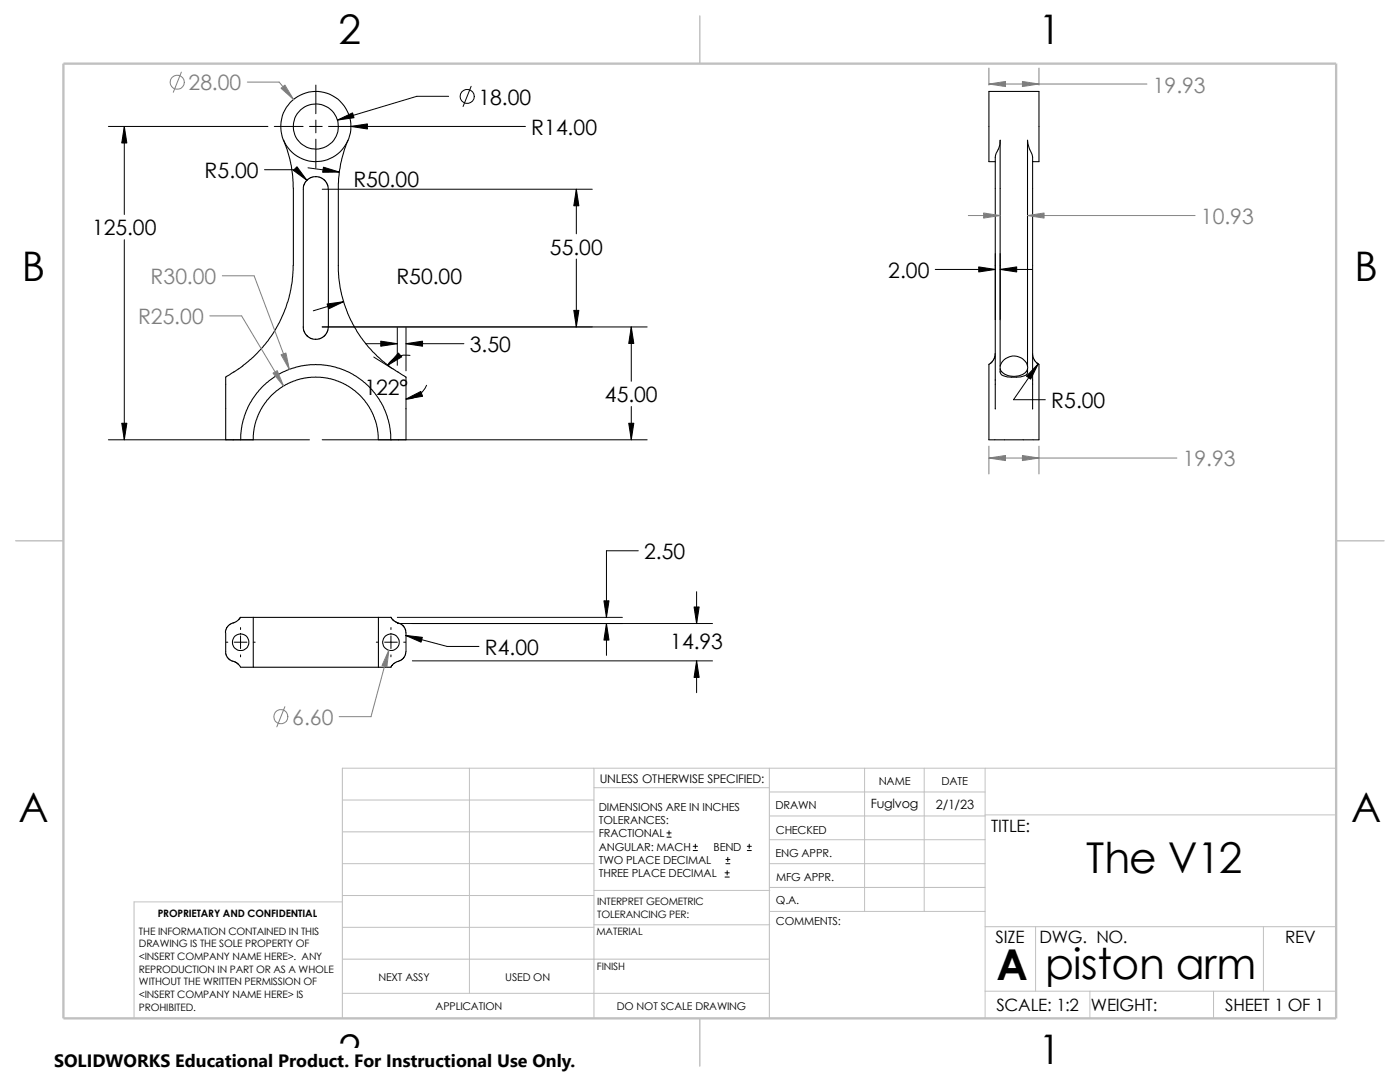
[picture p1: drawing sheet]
<svg xmlns="http://www.w3.org/2000/svg" width="279mm" height="216mm" viewBox="0 0 279 216" stroke-linecap="round" stroke-linejoin="round" font-family="sans-serif">
<g fill="none" stroke="#c0c0c0" stroke-width=".2">
<path d="M68.3 159.6h50.2M93.7 153.3v44.9M118.5 153.3v49.9M118.5 157.2h35M153.5 153.3v49.9M153.5 158h43.1M172.6 153.3v28.6M184.4 153.3v28.6M196.6 153.3v49.9M266.7 153.3h-198.4v49.9M68.3 178.7h50.2M68.3 172.3h50.2"/>
<path d="M68.3 180h-41.5v23.2M68.3 166h50.2M118.5 177.7h35.1M153.5 167.6h43.1M153.5 162.8h43.1M153.5 172.3h43.1M153.5 177.1h43.1M196.6 162.6h70.1M68.3 198.2h85.2M68.3 191.4h85.2M68.3 185h50.2M118.5 184.5h35.1"/>
<path d="M153.6 181.9h43M196.6 197.8h70.1M196.6 184.9h70.1M206.7 184.9v12.9M217.5 197.8v5.4M242.2 197.8v5.4M252.1 184.9v12.9"/>
</g>
<path d="M139.7 3.2v9.5M3.1 107.9h9.6M266.7 107.9h9.5M139.7 203.2v9.5" fill="none" stroke="#c0c0c0" stroke-width=".21"/>
<path d="M12.7 12.7h254v190.5h-254z" fill="none" stroke="#c0c0c0" stroke-width=".47"/>
<g fill="none" stroke="#000" stroke-width=".21">
<path d="M56.6 27.9l.9 2.7a26.4 26.4 0 0 1 1 7v15.4l-.3 3.9a25.3 25.3 0 0 1-10.6 16.7M67.5 37.6l.1 17.5a25 25 0 0 0 10 17.9M69.5 28l-.9 2.3a22.8 22.8 0 0 0-1.1 7.3M198.6 32.3h-1.2v-14.1h9.9v14.1h-1.2M47.6 73.6l-2.6 1.6v12.6h5.5l.2-2.3 .8-2.7 1.2-2.1 1.4-1.7 1.6-1.4 2.4-1.4 2-.6 2.9-.4 2.9 .4 2 .6 1.7 .9 2.2 1.7 1.4 1.6 1.3 2.4 .7 2 .3 2.9M60.5 65.2l.2 .9 .6 1 .8 .5 .9 .1 .9-.1 .8-.5 .7-1 .1-.9v-27.4l-.1-1-.5-.7-1-.7-.9-.2-.9 .2-.8 .5-.5 .6-.3 .8v27.9M77.6 73l3.4 2.2v12.6h-3M199.6 73a2.86 2.86 0 0 1 2.7-2 2.86 2.86 0 0 1 2.8 2M199.6 73.6a3.2 3.2 0 0 0 4.3 1.2l.9-.6 .3-.6M199.6 73v.6M199.6 73v-45a7.5 7.5 0 0 1-.9 3l-.1 50.6M205.1 73v-45l.3 1.4 .4 1.1a15.8 15.8 0 0 1 .3 4.8v46.3"/>
<path d="M205.1 73.6a1.34 1.34 0 0 1-1.5 1.6 8.4 8.4 0 0 1-3.4-.2 1.29 1.29 0 0 1-.6-1.4M205.1 73v.6M206.1 70.6v.5l.3 .7 .9 .9v15.1h-9.9v-15.1l.4-.3 .5-.6 .3-1.2M48 87.7l.3-2.7 .8-3 1.2-2.3 1.3-1.8 1.1-1 2.3-1.8 2.3-1.2 3-.9 2.7-.3 2.7 .3 3 .9 2.3 1.2 2.4 1.8 1 1 1.3 1.8 1.2 2.3 .9 3 .2 2.8M75.5 87.8h2.5M45 126.3v4.1l.5 1 .4 .3 1.3 .5 .8 .9h2.5M46.5 124.3l-.4 .1-.6 .5-.4 .7-.1 .7M50.5 123.2h-2.5l-.7 .8-.8 .3M50.5 123.2v9.9M50.5 123.2h25M50.5 133.1h25M75.5 123.2v9.9"/>
<path d="M75.5 123.2h2.5M78 123.1l.5 .7 1 .5M79.5 124.3l.8 .5 .6 .9 .1 4.3M81 130l-.1 .7-.3 .5-.6 .6-1.4 .6-.6 .7h-2.5"/>
<circle cx="63" cy="25.2" r="4.5"/>
<circle cx="63" cy="25.3" r="7"/>
<circle cx="48" cy="128.2" r="1.66"/>
<circle cx="78" cy="128.2" r="1.66"/>
</g>
<g fill="none" stroke="#000" stroke-width=".2">
<path d="M63 17v5.7M89.5 19.2h-6.3l-15.8 4.8M94 17.2l-1.6 4.1M21.6 25.2h31.9M24.8 25.2v17.6M52.8 33.9h6.3l2.2 2.1M54.7 25.2h5.8M61.5 33.5l6.2 .8M61.8 25.2h2.5M63 24v2.5M63 27.8v5.7M64.3 37.8h53.9"/>
<path d="M65.6 25.2h39.3M115 37.8v8.9M24.8 47.8v40M115 51.7v13.5M186.6 53.8h12M198.6 50.6v13.2M199.6 53.8h6.4M199.6 50.6v13.2M64.3 65.2h64.9M68.6 60.2l-6.1 1.8M72.9 68.6h6.4M74.6 71.2l3.6 2.3"/>
<path d="M79.3 65.4v7.5M81 68.6h11.6M81 65.4v8.6M81.8 70.9a4.5 4.5 0 0 0-4.5 2M85.1 76.9a4.5 4.5 0 0 1-4.1 2.7M126 65.2v10.9M207.2 72.6l-4.9 7.2h6.3M21.6 87.8h40.2M64.3 87.8h64.9M126 81.1v6.7M127.4 109.9h-6.4v13.3M139 118.1v6.3"/>
<path d="M45.1 128.1h.4M46.7 128.1h2.6M48 125.2v.4M48 126.9v2.5M48 130.7v.4M50.5 128.1h.4M75.1 128.1h.4M76.8 128.1h2.5M78 125.2v.4M78 126.9v2.5M78 130.7v.4M79.3 124.4h62.9"/>
<path d="M79.3 123.2h44.9M80.6 128.1h.3M80.9 126.8l8.3 2.2h6.4M82.3 131.9h59.9M121 124.4v6.4M139 131.9v6.3M133.1 167h.8M133.1 166.2h.8M133.5 165.8v.8M138.3 169.7h.9M138.3 168.9h.9M138.8 168.4v.9"/>
<path d="M144.7 175h.8M144.7 174.2h.8M144.9 172.3h.8M144.9 171.5h.8M145.1 173.7v.9M145.2 171.1v.8M149.1 169.7h.8M149.1 168.9h.8M149.5 168.4v.9"/>
<circle cx="93.3" cy="19.2" r="1.4"/>
</g>
<g fill="none" stroke="#808080" stroke-width=".2">
<path d="M36.2 14.4l-1.6 4M49.4 16.4h6.3l2.9 3.5M197.4 13.6v3.4M197.4 16.8h31.5M207.3 13.6v3.4M44.4 55h6.3l7 18.7M193.3 43h6.3M205.1 43h33.4M41.9 63h6.3l8.4 14M197.4 91.4h37.5M197.4 89v5.6M207.3 89v5.6"/>
<path d="M77.6 129.8l-3.6 13.2h-6.3M56.9 141l-1.7 4"/>
<circle cx="35.4" cy="16.4" r="1.41"/>
<circle cx="56" cy="143" r="1.41"/>
</g>
<g fill="#808080" stroke="#808080" stroke-width=".2">
<path d="M197.4 16.8l3.3-.5v1z"/>
<path d="M204 16.3l3.3 .5-3.3 .5z"/>
<path d="M197.4 91.4l3.3-.5v1z"/>
<path d="M204 90.9l3.3 .5-3.3 .5z"/>
<path d="M205.1 43l3.3-.5v1z"/>
<path d="M196.3 42.5l3.3 .5-3.3 .5z"/>
<path d="M56.1 70.8l1-.4 .6 3.3z"/>
<path d="M54.5 74.5l.8-.5 1.3 3z"/>
<path d="M56.1 17.6l.8-.6 1.7 2.9z"/>
<path d="M77.6 129.8l-.4 3.3-1-.3z"/>
</g>
<g fill="#000" stroke="#000" stroke-width=".2">
<path d="M24.8 25.2l.5 3.3h-1zM58.5 34l.8-.7 2 2.7zM67.4 24l3-1.5 .3 1zM64.6 33.4l3.1 .9-3.3 .1zM70 25.2l3.3-.5v1zM115 37.8l.5 3.3h-1zM195.3 53.3l3.3 .5-3.3 .5zM199.6 53.8l3.3-.5v1zM65.3 60.7l3.3-.5-3 1.4zM79.5 70.4l.7 .8-2.9 1.7zM76 68.1l3.3 .5-3.3 .5zM81 79.6l3-1.5 .3 1z"/>
<path d="M81 68.6l3.3-.5v1zM114.5 61.9h1l-.5 3.3zM126 65.2l.5 3.3h-1zM207.2 72.6l-1.5 3-.8-.5zM24.3 84.5h1l-.5 3.3zM125.5 84.5h1l-.5 3.3zM80.9 126.8l3.4 .4-.3 .9zM120.5 119.9h1l-.5 3.3zM121 124.4l.5 3.3h-1zM139 131.9l.5 3.3h-1zM138.5 121.1h1l-.5 3.3z"/>
</g>
<path d="M10.8 209.2h104.1v6.7h-104.1z" fill="#fff"/>
<g font-size="8.5">
<text x="216.8" y="174.1">The V12</text>
<text x="198.8" y="195.5">A</text>
<text x="208.6" y="195.3">piston arm</text>
</g>
<g font-size="8.1">
<text x="67.6" y="8.8">2</text>
<text x="207.3" y="8.8">1</text>
<text x="4.4" y="56.1">B</text>
<text x="270.3" y="56.1">B</text>
<text x="3.7" y="164.1">A</text>
<text x="269.6" y="164.1">A</text>
<text x="67.6" y="212.3">2</text>
<text x="207.3" y="212.3">1</text>
</g>
<g font-size="4.2" fill="#808080">
<text x="37.6" y="18">28.00</text>
<text x="230.1" y="18.5">19.93</text>
<text x="239.7" y="44.7">10.93</text>
<text x="30" y="56.7">R30.00</text>
<text x="27.5" y="64.7">R25.00</text>
<text x="236" y="93">19.93</text>
<text x="58.3" y="144.7">6.60</text>
</g>
<g font-size="4.2">
<text x="95.5" y="20.9">18.00</text>
<text x="106" y="26.9">R14.00</text>
<text x="40.8" y="35.6">R5.00</text>
<text x="70.5" y="37.3">R50.00</text>
<text x="18.4" y="47">125.00</text>
<text x="109.8" y="50.8">55.00</text>
<text x="79.1" y="56.7">R50.00</text>
<text x="177.3" y="55.4">2.00</text>
<text x="93.8" y="70.2">3.50</text>
<text x="72.7" y="78.8">122°</text>
<text x="120.7" y="80.3">45.00</text>
<text x="209.8" y="81.4">R5.00</text>
<text x="128.6" y="111.6">2.50</text>
<text x="96.8" y="130.7">R4.00</text>
<text x="133.8" y="129.5">14.93</text>
</g>
<text font-size="3.6" x="10.8" y="213">SOLIDWORKS Educational Product. For Instructional Use Only.</text>
<g font-size="3.4">
<text x="197.8" y="166">TITLE:</text>
<text x="198.7" y="188.1">SIZE</text>
<text x="207.5" y="188.1">DWG. NO.</text>
<text x="256.5" y="188.2">REV</text>
<text x="198.8" y="201.7">SCALE: 1:2</text>
<text x="217.7" y="201.8">WEIGHT:</text>
<text x="244.5" y="201.7">SHEET 1 OF 1</text>
</g>
<g font-size="2.5">
<text x="173.8" y="161.3">Fuglvog</text>
<text x="186.7" y="161.4">2/1/23</text>
</g>
<text font-size="2.4" x="119.7" y="156.2">UNLESS OTHERWISE SPECIFIED:</text>
<g font-size="2.2">
<text x="119.5" y="161.8">DIMENSIONS ARE IN INCHES</text>
<text x="154.8" y="161.5">DRAWN</text>
<text x="175.4" y="156.7">NAME</text>
<text x="187.9" y="156.7">DATE</text>
<text x="119.5" y="164.4">TOLERANCES:</text>
<text x="119.5" y="167.1">FRACTIONAL</text>
<text x="154.8" y="166.3">CHECKED</text>
<text x="119.5" y="172.4">TWO PLACE DECIMAL</text>
<text x="119.5" y="169.8">ANGULAR: MACH</text>
<text x="142.4" y="169.8">BEND</text>
<text x="154.8" y="171">ENG APPR.</text>
<text x="119.5" y="175">THREE PLACE DECIMAL</text>
<text x="154.9" y="175.7">MFG APPR.</text>
<text x="154.9" y="184.7">COMMENTS:</text>
<text x="154.9" y="180.5">Q.A.</text>
</g>
<g font-size="2.1">
<text x="75.5" y="195.7">NEXT ASSY</text>
<text x="100.8" y="195.7">USED ON</text>
<text x="86.9" y="201.5">APPLICATION</text>
<text x="123.1" y="201.6">DO NOT SCALE DRAWING</text>
</g>
<g font-size="2">
<text x="31.5" y="183">PROPRIETARY AND CONFIDENTIAL</text>
<text x="119.2" y="180.6">INTERPRET GEOMETRIC</text>
<text x="119.2" y="183.1">TOLERANCING PER:</text>
<text x="27.7" y="186.5">THE INFORMATION CONTAINED IN THIS</text>
<text x="27.7" y="189.1">DRAWING IS THE SOLE PROPERTY OF</text>
<text x="27.7" y="191.6">&lt;INSERT COMPANY NAME HERE&gt;. ANY</text>
<text x="119" y="186.6">MATERIAL</text>
<text x="27.7" y="194.1">REPRODUCTION IN PART OR AS A WHOLE</text>
<text x="27.7" y="196.6">WITHOUT THE WRITTEN PERMISSION OF</text>
<text x="119.1" y="193.5">FINISH</text>
<text x="27.7" y="199.1">&lt;INSERT COMPANY NAME HERE&gt; IS</text>
<text x="27.7" y="201.7">PROHIBITED.</text>
</g>
</svg>
